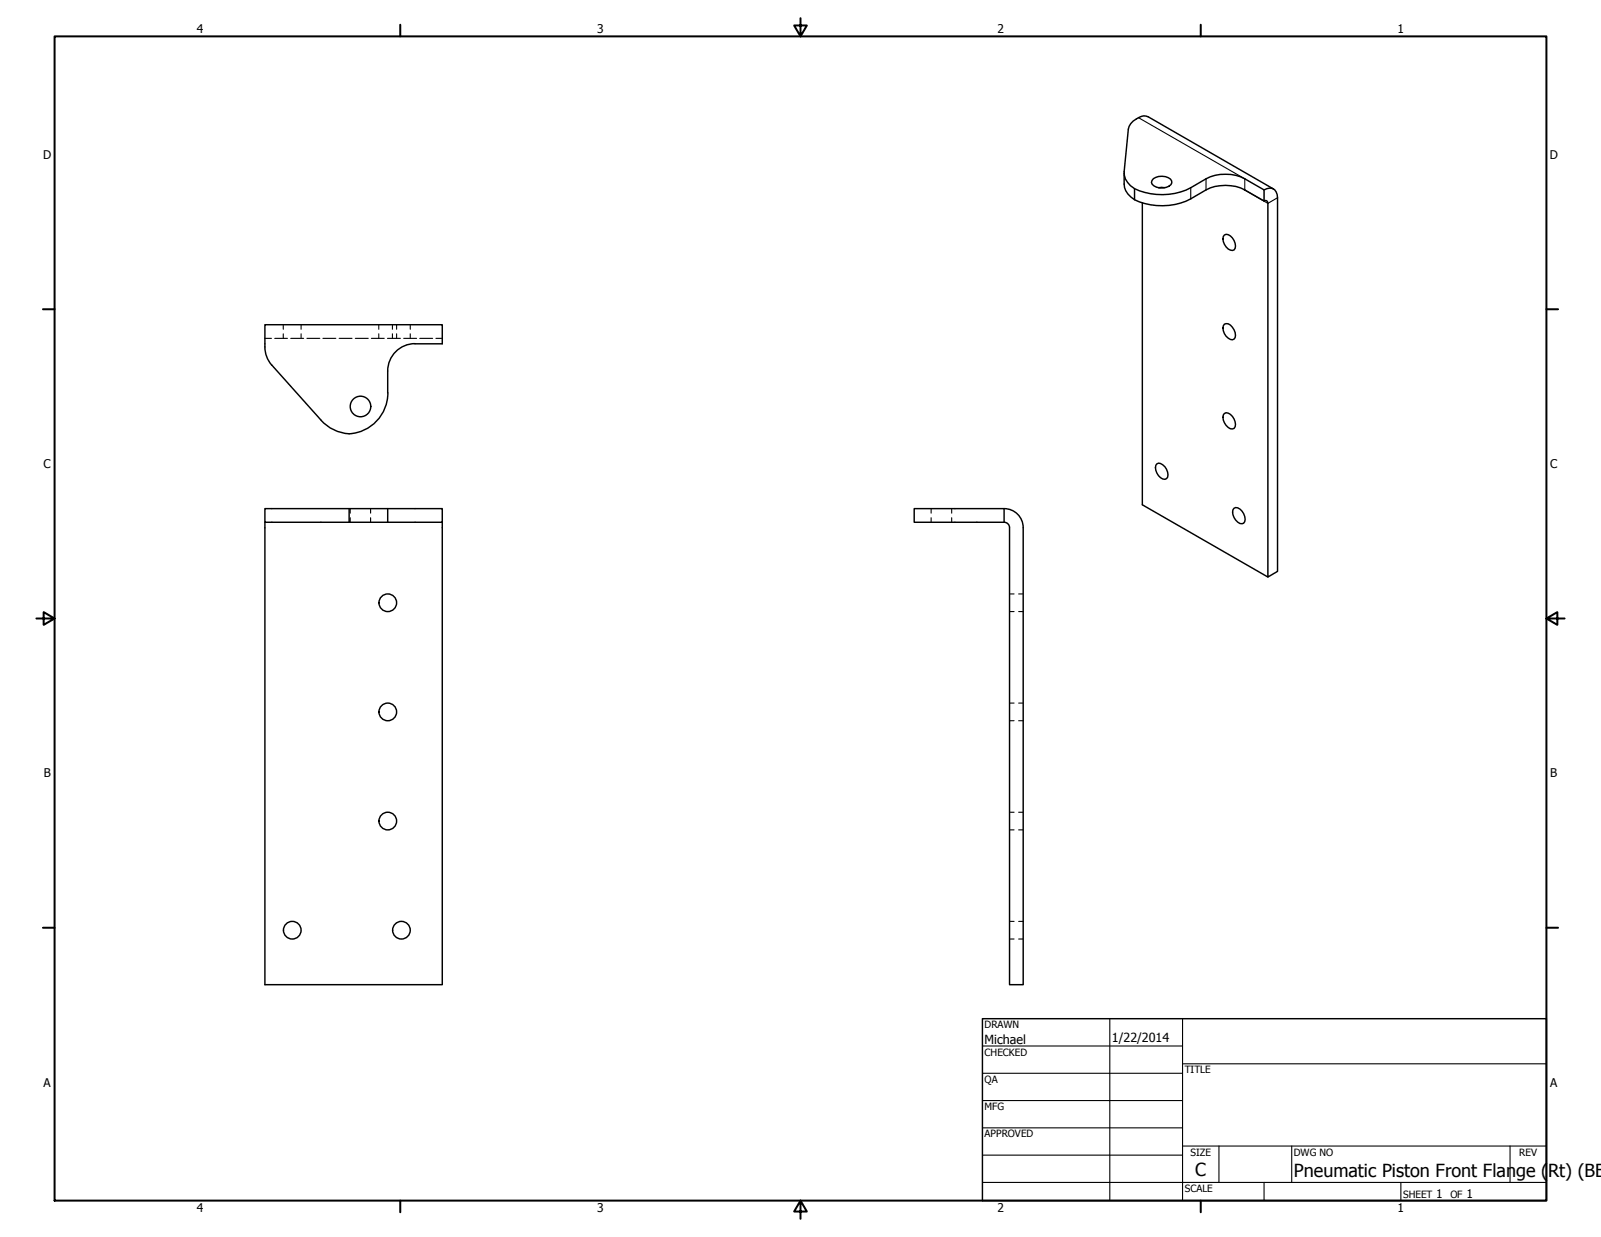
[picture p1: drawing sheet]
<svg xmlns="http://www.w3.org/2000/svg" width="559mm" height="432mm" viewBox="0 0 559 432" stroke-linecap="round" stroke-linejoin="round" font-family="sans-serif">
<!-- layer: Visible (ANSI) -->
<g fill="none" stroke="#000" stroke-width=".51">
<path d="M397.4 41.1l-.8 .4M398.7 70.9v105.3l43.8 25.2M420.9 66.3a15.2 15.2 0 0 1 13.6 0M420.9 62.4l-5.3 3.1M445.9 69v130.5l-3.4 1.9v-130.4M427.4 82a2.16 2.16 0 0 1 2.7 1.1 3.6 3.6 0 0 1 .6 4.1 3.2 3.2 0 0 1-3.7-2.9v-1.7zM427.4 113.2a2.12 2.12 0 0 1 2.7 1 3.5 3.5 0 0 1 .6 4.2 2.2 2.2 0 0 1-2.8-1.1 3.6 3.6 0 0 1-.5-4.1zM135.3 129.5a9.6 9.6 0 0 1 9.6-9.5h9.5v-6.7h-61.9v6.7a9.9 9.9 0 0 0 2.4 7.5l17.1 19.1M135.3 129.5v7.7M135.4 137.1a14.1 14.1 0 0 1-14.5 14.2 14.3 14.3 0 0 1-8.9-4.6M427.4 144.3a2.16 2.16 0 0 1 2.7 1.1 3.6 3.6 0 0 1 .6 4.1 3.2 3.2 0 0 1-3.7-2.9v-1.8zM121.9 177.5v4.8h13.4"/>
<path d="M135.3 177.5h-42.8v4.8h29.4M135.3 177.5h19.1v4.8h-19.1M135.3 177.5v4.8M319.1 177.5h31.4v4.8h-31.4zM350.5 177.5a6.6 6.6 0 0 1 6.6 6.7v159.5h-4.7v-159.5l-.6-1.3-1.3-.6M403.8 161.9a2.2 2.2 0 0 1 2.8 1 3.5 3.5 0 0 1 .6 4.2 2.16 2.16 0 0 1-2.8-1 3.5 3.5 0 0 1-.6-4.2zM430.7 177.4a2.16 2.16 0 0 1 2.8 1 3.6 3.6 0 0 1 .6 4.2 3.2 3.2 0 0 1-3.8-2.9v-1.8zM92.5 182.3v161.4h61.9v-161.4"/>
<circle cx="125.8" cy="141.9" r="3.6"/>
<circle cx="135.4" cy="210.4" r="3.1"/>
<circle cx="135.4" cy="248.5" r="3.1"/>
<circle cx="135.4" cy="286.6" r="3.1"/>
<circle cx="102" cy="324.7" r="3.1"/>
<circle cx="140.1" cy="324.7" r="3.1"/>
</g>
<!-- layer: Hidden (ANSI) -->
<g fill="none" stroke="#000" stroke-width=".38">
<path d="M92.5 118.1h2.2M95.9 118.1h4.4M98.9 113.3v1.6M98.9 116.5v1.6M101.5 118.1h4.5M105.1 113.3v1.6M105.1 116.5v1.6M107.1 118.1h4.5M112.7 118.1h4.5M118.4 118.1h4.5M124 118.1h4.5M129.6 118.1h4.5"/>
<path d="M132.2 113.3v1.6M132.2 116.5v1.6M135.3 118.1h4.5M137 113.3v1.6M137 116.5v1.6M138.4 113.3v1.6M138.4 116.5v1.6M140.9 118.1h4.5M143.2 113.3v1.6M143.2 116.5v1.6M146.5 118.1h4.5M152.1 118.1h2.3"/>
<path d="M122.2 177.5v1.6M129.3 177.5v1.6M325 177.5v1.6M332.2 177.5v1.6M122.2 180.7v1.6M129.3 180.7v1.6M325 180.7v1.6M332.2 180.7v1.6M352.4 213.5h1.5M352.4 207.3h1.5M355.5 213.5h1.6M355.5 207.3h1.6"/>
<path d="M352.4 251.6h1.5M352.4 245.4h1.5M355.5 251.6h1.6M355.5 245.4h1.6M352.4 289.7h1.5M352.4 283.5h1.5M355.5 289.7h1.6M355.5 283.5h1.6M352.4 327.8h1.5M352.4 321.6h1.5M355.5 327.8h1.6M355.5 321.6h1.6"/>
</g>
<!-- layer: Visible Narrow (ANSI) -->
<path d="M397.4 41.1l37.1 21.3v3.9M415.6 65.5v3.9M420.9 62.4v3.9M434.1 66.2l8.4 4.8 3.4-2" fill="none" stroke="#000" stroke-width=".38"/>
<path d="M396.6 41.5a5.1 5.1 0 0 0-2.8 3.6l-1.4 14.8a7.1 7.1 0 0 0 5.3 6.7 22.8 22.8 0 0 0 17.9-1.1M397.4 41.1a3.3 3.3 0 0 1 3.3-.3l43.8 25.2M392.4 60.4v3.9a7.2 7.2 0 0 0 5.3 6.2 22.8 22.8 0 0 0 17.9-1.1l5.3-3.1M396 65.8v3.9M402.6 62.4a5.3 5.3 0 0 1 6 .1l.3 .7a1.95 1.95 0 0 1-1.9 2.2 4.1 4.1 0 0 1-5.1-1.7zM404.4 65.5h2.2M420.9 62.4a15.2 15.2 0 0 1 13.6 0l6.7 3.9v3.9l-6.7-3.9M441.2 66.3a2.87 2.87 0 0 1 3.3-.3 2.87 2.87 0 0 1 1.4 3M441.2 70.2l1-.1 .3 .9" fill="none" stroke="#000" stroke-width=".51"/>
<!-- layer: Border (ANSI) -->
<g fill="none" stroke="#000" stroke-width=".7">
<path d="M19 12.7h520.8v406.4h-520.8zM139.7 8.6v4.1M279.4 6.3v6.4l-2.2-3.8h4.4l-2.2 3.8M419.1 8.6v4.1M15 107.9h4M539.8 107.9h4M12.7 215.9h6.3l-3.8-2.2v4.4l3.8-2.2M539.8 215.9l3.8 2.2v-4.4l-3.8 2.2h6.3M15 323.8h4M539.8 323.8h4M139.7 419.1v4.1M279.4 419.1l2.2 3.8h-4.4l2.2-3.8v6.3"/>
<path d="M419.1 419.1v4.1"/>
</g>
<!-- layer: Title (ANSI) -->
<g fill="none" stroke="#000" stroke-width=".38">
<path d="M387.3 355.6v63.5M412.7 355.6v63.5M342.9 365.1h69.8M342.9 374.6h69.8M412.7 371.3h127.1M342.9 384.2h69.8M342.9 393.7h69.8M342.9 412.7h196.9M342.9 403.2h69.8M412.7 400h127.1M425.4 400v12.7M441.2 412.7v6.4"/>
<path d="M450.8 400v12.7M488.9 412.7v6.4M527 400v12.7"/>
</g>
<path d="M342.9 355.6h196.9v63.5h-196.9z" fill="none" stroke="#000" stroke-width=".51"/>
<g font-size="6.3">
<text x="417.2" y="410.6">C</text>
<text x="451.6" y="410.7">Pneumatic Piston Front Flange (</text>
<text x="540.3" y="410.7">Rt) (BE</text>
</g>
<g font-size="4.4">
<text x="343.7" y="364.3">Michael</text>
<text x="388.1" y="363.7">1/22/2014</text>
</g>
<g font-size="4.2">
<text x="68.7" y="11.7">4</text>
<text x="208.4" y="11.7">3</text>
<text x="348.1" y="11.7">2</text>
<text x="487.8" y="11.7">1</text>
<text x="15.1" y="55.5">D</text>
<text x="540.9" y="55.5">D</text>
<text x="15.2" y="163.4">C</text>
<text x="541" y="163.4">C</text>
<text x="15.3" y="271.4">B</text>
<text x="541.1" y="271.4">B</text>
<text x="15.2" y="379.3">A</text>
<text x="541" y="379.3">A</text>
<text x="501.3" y="418.3">1</text>
<text x="511.8" y="418.3">1</text>
<text x="68.7" y="423.2">4</text>
<text x="208.4" y="423.2">3</text>
<text x="348.1" y="423.2">2</text>
<text x="487.8" y="423.2">1</text>
</g>
<g font-size="3.5">
<text x="343.7" y="358.9">DRAWN</text>
<text x="343.7" y="368.5">CHECKED</text>
<text x="413.5" y="374.6">TITLE</text>
<text x="343.7" y="378">QA</text>
<text x="343.7" y="387.5">MFG</text>
<text x="343.7" y="397.1">APPROVED</text>
<text x="415.5" y="403.4">SIZE</text>
<text x="451.6" y="403.4">DWG NO</text>
<text x="530.3" y="403.4">REV</text>
<text x="413.5" y="416.1">SCALE</text>
<text x="489.7" y="418.3">SHEET</text>
<text x="506.2" y="418.3">OF</text>
</g>
</svg>
